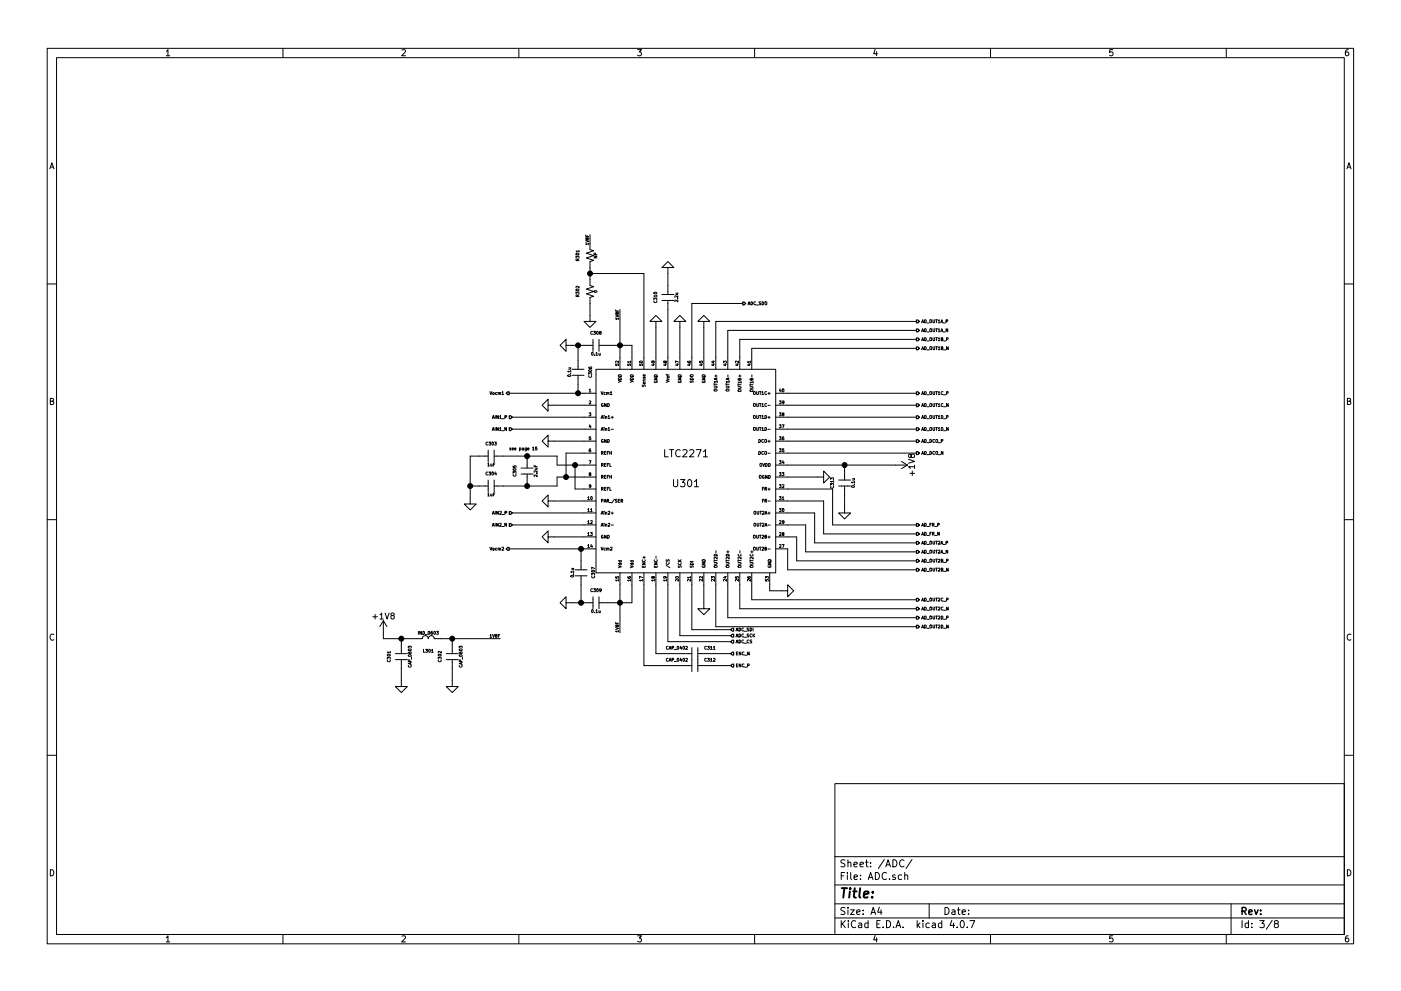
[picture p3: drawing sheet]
EESchema Schematic File Version 4
LIBS:adccore-cache
EELAYER 26 0
EELAYER END
$Descr A4 11693 8268
encoding utf-8
Sheet 3 8
Title ""
Date ""
Rev ""
Comp ""
Comment1 ""
Comment2 ""
Comment3 ""
Comment4 ""
$EndDescr
$Comp
L adccore-rescue:LTC2271 U301
U 1 1
P 5675 3925
F 0 "U301" H 5725 3825 60  0000 C CNN
F 1 "LTC2271" H 5725 4075 60  0000 C CNN
F 2 "QFN:QFN52_8x7mm" H 6075 3475 60  0001 C CNN
F 3 "" H 6075 3475 60  0001 C CNN
	1    5675 3925
	1    0    0    -1  
$EndComp
$Comp
L adccore-rescue:GND #PWR053
U 1 1
P 5875 5025
F 0 "#PWR053" H 5875 4775 50  0001 C CNN
F 1 "GND" H 5875 4875 50  0001 C CNN
F 2 "" H 5875 5025 50  0001 C CNN
F 3 "" H 5875 5025 50  0001 C CNN
	1    5875 5025
	1    0    0    -1  
$EndComp
$Comp
L adccore-rescue:GND #PWR054
U 1 1
P 4625 4475
F 0 "#PWR054" H 4625 4225 50  0001 C CNN
F 1 "GND" H 4625 4325 50  0001 C CNN
F 2 "" H 4625 4475 50  0001 C CNN
F 3 "" H 4625 4475 50  0001 C CNN
	1    4625 4475
	0    1    1    0   
$EndComp
$Comp
L adccore-rescue:GND #PWR055
U 1 1
P 4625 3375
F 0 "#PWR055" H 4625 3125 50  0001 C CNN
F 1 "GND" H 4625 3225 50  0001 C CNN
F 2 "" H 4625 3375 50  0001 C CNN
F 3 "" H 4625 3375 50  0001 C CNN
	1    4625 3375
	0    1    1    0   
$EndComp
$Comp
L adccore-rescue:GND #PWR056
U 1 1
P 4625 3675
F 0 "#PWR056" H 4625 3425 50  0001 C CNN
F 1 "GND" H 4625 3525 50  0001 C CNN
F 2 "" H 4625 3675 50  0001 C CNN
F 3 "" H 4625 3675 50  0001 C CNN
	1    4625 3675
	0    1    1    0   
$EndComp
$Comp
L adccore-rescue:GND #PWR057
U 1 1
P 6825 3975
F 0 "#PWR057" H 6825 3725 50  0001 C CNN
F 1 "GND" H 6825 3825 50  0001 C CNN
F 2 "" H 6825 3975 50  0001 C CNN
F 3 "" H 6825 3975 50  0001 C CNN
	1    6825 3975
	0    -1   -1   0   
$EndComp
Wire Wire Line
	6575 3975 6825 3975
Wire Wire Line
	4875 3375 4625 3375
Wire Wire Line
	4875 3675 4625 3675
Wire Wire Line
	4875 4475 4625 4475
Wire Wire Line
	5875 5025 5875 4875
$Comp
L adccore-rescue:GND #PWR058
U 1 1
P 5875 2725
F 0 "#PWR058" H 5875 2475 50  0001 C CNN
F 1 "GND" H 5875 2575 50  0001 C CNN
F 2 "" H 5875 2725 50  0001 C CNN
F 3 "" H 5875 2725 50  0001 C CNN
	1    5875 2725
	-1   0    0    1   
$EndComp
$Comp
L adccore-rescue:GND #PWR059
U 1 1
P 5475 2725
F 0 "#PWR059" H 5475 2475 50  0001 C CNN
F 1 "GND" H 5475 2575 50  0001 C CNN
F 2 "" H 5475 2725 50  0001 C CNN
F 3 "" H 5475 2725 50  0001 C CNN
	1    5475 2725
	-1   0    0    1   
$EndComp
Wire Wire Line
	5475 2725 5475 2975
Wire Wire Line
	5875 2725 5875 2975
$Comp
L adccore-rescue:CAP_0603 C308
U 1 1
P 4975 2875
F 0 "C308" H 4975 2775 25  0000 C CNN
F 1 "0.1u" H 4975 2950 25  0000 C CNN
F 2 "SM0402" H 4975 2975 60  0001 C CNN
F 3 "" H 4975 2875 60  0000 C CNN
	1    4975 2875
	-1   0    0    1   
$EndComp
Wire Wire Line
	5075 2875 5275 2875
Wire Wire Line
	5275 2875 5275 2975
Wire Wire Line
	5175 2575 5175 2975
Connection ~ 5175 2875
$Comp
L adccore-rescue:GND #PWR060
U 1 1
P 4775 2875
F 0 "#PWR060" H 4775 2625 50  0001 C CNN
F 1 "GND" H 4775 2725 50  0001 C CNN
F 2 "" H 4775 2875 50  0001 C CNN
F 3 "" H 4775 2875 50  0001 C CNN
	1    4775 2875
	0    1    1    0   
$EndComp
Wire Wire Line
	4775 2875 4875 2875
$Comp
L adccore-rescue:CAP_0603 C313
U 1 1
P 7050 4025
F 0 "C313" H 7050 3925 25  0000 C CNN
F 1 "0.1u" H 7050 4100 25  0000 C CNN
F 2 "SM0402" H 7050 4125 60  0001 C CNN
F 3 "" H 7050 4025 60  0000 C CNN
	1    7050 4025
	0    1    1    0   
$EndComp
$Comp
L adccore-rescue:GND #PWR061
U 1 1
P 7050 4225
F 0 "#PWR061" H 7050 3975 50  0001 C CNN
F 1 "GND" H 7050 4075 50  0001 C CNN
F 2 "" H 7050 4225 50  0001 C CNN
F 3 "" H 7050 4225 50  0001 C CNN
	1    7050 4225
	1    0    0    -1  
$EndComp
Wire Wire Line
	7050 4125 7050 4225
Wire Wire Line
	7050 3925 7050 3875
Wire Wire Line
	6575 3875 7475 3875
Connection ~ 7050 3875
$Comp
L adccore-rescue:GND #PWR062
U 1 1
P 5675 2725
F 0 "#PWR062" H 5675 2475 50  0001 C CNN
F 1 "GND" H 5675 2575 50  0001 C CNN
F 2 "" H 5675 2725 50  0001 C CNN
F 3 "" H 5675 2725 50  0001 C CNN
	1    5675 2725
	-1   0    0    1   
$EndComp
Wire Wire Line
	5675 2725 5675 2975
$Comp
L adccore-rescue:CAP_0603 C309
U 1 1
P 4975 5025
F 0 "C309" H 4975 4925 25  0000 C CNN
F 1 "0.1u" H 4975 5100 25  0000 C CNN
F 2 "SM0402" H 4975 5125 60  0001 C CNN
F 3 "" H 4975 5025 60  0000 C CNN
	1    4975 5025
	-1   0    0    1   
$EndComp
Wire Wire Line
	5175 4875 5175 5275
Wire Wire Line
	5075 5025 5275 5025
Wire Wire Line
	5275 5025 5275 4875
Connection ~ 5175 5025
$Comp
L adccore-rescue:GND #PWR063
U 1 1
P 4775 5025
F 0 "#PWR063" H 4775 4775 50  0001 C CNN
F 1 "GND" H 4775 4875 50  0001 C CNN
F 2 "" H 4775 5025 50  0001 C CNN
F 3 "" H 4775 5025 50  0001 C CNN
	1    4775 5025
	0    1    1    0   
$EndComp
Wire Wire Line
	4775 5025 4875 5025
$Comp
L adccore-rescue:CAP_0805 C310
U 1 1
P 5575 2475
F 0 "C310" H 5575 2375 25  0000 C CNN
F 1 "2.2u" H 5575 2550 25  0000 C CNN
F 2 "SM0805" H 5575 2575 60  0001 C CNN
F 3 "" H 5575 2475 60  0000 C CNN
	1    5575 2475
	0    1    1    0   
$EndComp
$Comp
L adccore-rescue:GND #PWR064
U 1 1
P 5575 2275
F 0 "#PWR064" H 5575 2025 50  0001 C CNN
F 1 "GND" H 5575 2125 50  0001 C CNN
F 2 "" H 5575 2275 50  0001 C CNN
F 3 "" H 5575 2275 50  0001 C CNN
	1    5575 2275
	-1   0    0    1   
$EndComp
Wire Wire Line
	5575 2275 5575 2375
Wire Wire Line
	5575 2575 5575 2975
Wire Wire Line
	6575 4075 6950 4075
Wire Wire Line
	6950 4075 6950 4375
Wire Wire Line
	6950 4375 7650 4375
Wire Wire Line
	6575 4175 6875 4175
Wire Wire Line
	6875 4175 6875 4450
Wire Wire Line
	6875 4450 7650 4450
Wire Wire Line
	6575 4275 6800 4275
Wire Wire Line
	6800 4275 6800 4525
Wire Wire Line
	6800 4525 7650 4525
Wire Wire Line
	6575 4375 6725 4375
Wire Wire Line
	6725 4375 6725 4600
Wire Wire Line
	6725 4600 7650 4600
Wire Wire Line
	6575 4475 6650 4475
Wire Wire Line
	6650 4475 6650 4675
Wire Wire Line
	6650 4675 7650 4675
Wire Wire Line
	6575 4575 6575 4750
Wire Wire Line
	6575 4750 7650 4750
Text HLabel 7650 4375 2    25   Output ~ 0
AD_FR_P
Text HLabel 7650 4450 2    25   Output ~ 0
AD_FR_N
Text HLabel 7650 4525 2    25   Output ~ 0
AD_OUT2A_P
Text HLabel 7650 4600 2    25   Output ~ 0
AD_OUT2A_N
Text HLabel 7650 4675 2    25   Output ~ 0
AD_OUT2B_P
Text HLabel 7650 4750 2    25   Output ~ 0
AD_OUT2B_N
Wire Wire Line
	6275 4875 6275 5000
Wire Wire Line
	6275 5000 7650 5000
Wire Wire Line
	6175 4875 6175 5075
Wire Wire Line
	6175 5075 7650 5075
Wire Wire Line
	6075 4875 6075 5150
Wire Wire Line
	6075 5150 7650 5150
Wire Wire Line
	5975 4875 5975 5225
Wire Wire Line
	5975 5225 7650 5225
Text HLabel 7650 5000 2    25   Output ~ 0
AD_OUT2C_P
Text HLabel 7650 5075 2    25   Output ~ 0
AD_OUT2C_N
Text HLabel 7650 5150 2    25   Output ~ 0
AD_OUT2D_P
Text HLabel 7650 5225 2    25   Output ~ 0
AD_OUT2D_N
Wire Wire Line
	6575 3775 7650 3775
Wire Wire Line
	6575 3675 7650 3675
Wire Wire Line
	6575 3575 7650 3575
Wire Wire Line
	6575 3475 7650 3475
Wire Wire Line
	6575 3375 7650 3375
Wire Wire Line
	6575 3275 7650 3275
Wire Wire Line
	6275 2975 6275 2900
Wire Wire Line
	6275 2900 7650 2900
Wire Wire Line
	6175 2975 6175 2825
Wire Wire Line
	6175 2825 7650 2825
Wire Wire Line
	6075 2975 6075 2750
Wire Wire Line
	6075 2750 7650 2750
Wire Wire Line
	5975 2975 5975 2675
Wire Wire Line
	5975 2675 7650 2675
Text HLabel 7650 2675 2    25   Output ~ 0
AD_OUT1A_P
Text HLabel 7650 2750 2    25   Output ~ 0
AD_OUT1A_N
Text HLabel 7650 2825 2    25   Output ~ 0
AD_OUT1B_P
Text HLabel 7650 2900 2    25   Output ~ 0
AD_OUT1B_N
Text HLabel 7650 3275 2    25   Output ~ 0
AD_OUT1C_P
Text HLabel 7650 3375 2    25   Output ~ 0
AD_OUT1C_N
Text HLabel 7650 3475 2    25   Output ~ 0
AD_OUT1D_P
Text HLabel 7650 3575 2    25   Output ~ 0
AD_OUT1D_N
Text HLabel 7650 3675 2    25   Output ~ 0
AD_DCO_P
Text HLabel 7650 3775 2    25   Output ~ 0
AD_DCO_N
Text HLabel 4250 3275 0    25   Output ~ 0
Vocm1
Wire Wire Line
	4250 3275 4875 3275
$Comp
L adccore-rescue:CAP_0603 C306
U 1 1
P 4825 3100
F 0 "C306" H 4825 3000 25  0000 C CNN
F 1 "0.1u" H 4825 3175 25  0000 C CNN
F 2 "SM0402" H 4825 3200 60  0001 C CNN
F 3 "" H 4825 3100 60  0000 C CNN
	1    4825 3100
	0    -1   -1   0   
$EndComp
Wire Wire Line
	4825 3000 4825 2875
Connection ~ 4825 2875
Wire Wire Line
	4825 3200 4825 3275
Connection ~ 4825 3275
Text HLabel 4275 3475 0    25   Input ~ 0
AIN1_P
Wire Wire Line
	4875 3475 4275 3475
Text HLabel 4275 3575 0    25   Input ~ 0
AIN1_N
Wire Wire Line
	4275 3575 4875 3575
Text HLabel 4275 4275 0    25   Input ~ 0
AIN2_P
Wire Wire Line
	4875 4275 4275 4275
Text HLabel 4275 4375 0    25   Input ~ 0
AIN2_N
Wire Wire Line
	4275 4375 4875 4375
$Comp
L adccore-rescue:+1V8 #PWR065
U 1 1
P 7475 3875
F 0 "#PWR065" H 7475 3725 50  0001 C CNN
F 1 "+1V8" H 7475 4015 50  0000 C CNN
F 2 "" H 7475 3875 50  0001 C CNN
F 3 "" H 7475 3875 50  0001 C CNN
	1    7475 3875
	0    1    1    0   
$EndComp
Text HLabel 4250 4575 0    25   Output ~ 0
Vocm2
Wire Wire Line
	4250 4575 4875 4575
$Comp
L adccore-rescue:CAP_0603 C307
U 1 1
P 4850 4775
F 0 "C307" H 4850 4675 25  0000 C CNN
F 1 "0.1u" H 4850 4850 25  0000 C CNN
F 2 "SM0402" H 4850 4875 60  0001 C CNN
F 3 "" H 4850 4775 60  0000 C CNN
	1    4850 4775
	0    -1   -1   0   
$EndComp
Wire Wire Line
	4850 4875 4850 5025
Connection ~ 4850 5025
Wire Wire Line
	4850 4675 4850 4575
Connection ~ 4850 4575
$Comp
L adccore-rescue:GND #PWR066
U 1 1
P 4625 4175
F 0 "#PWR066" H 4625 3925 50  0001 C CNN
F 1 "GND" H 4625 4025 50  0001 C CNN
F 2 "" H 4625 4175 50  0001 C CNN
F 3 "" H 4625 4175 50  0001 C CNN
	1    4625 4175
	0    1    1    0   
$EndComp
Wire Wire Line
	4875 4175 4625 4175
Text HLabel 6100 5450 2    25   Input ~ 0
ENC_N
Text HLabel 6100 5550 2    25   Input ~ 0
ENC_P
Wire Wire Line
	5475 4875 5475 5450
Wire Wire Line
	5375 4875 5375 5550
$Comp
L adccore-rescue:RES_0402 R302
U 1 1
P 4925 2425
F 0 "R302" H 4925 2325 25  0000 C CNN
F 1 "0" H 4925 2475 25  0000 C CNN
F 2 "SM0402" H 4925 2425 60  0001 C CNN
F 3 "" H 4925 2425 60  0000 C CNN
	1    4925 2425
	0    1    1    0   
$EndComp
$Comp
L adccore-rescue:RES_0402 R301
U 1 1
P 4925 2125
F 0 "R301" H 4925 2025 25  0000 C CNN
F 1 "NP" H 4925 2175 25  0000 C CNN
F 2 "SM0402" H 4925 2125 60  0001 C CNN
F 3 "" H 4925 2125 60  0000 C CNN
	1    4925 2125
	0    1    1    0   
$EndComp
$Comp
L adccore-rescue:GND #PWR067
U 1 1
P 4925 2625
F 0 "#PWR067" H 4925 2375 50  0001 C CNN
F 1 "GND" H 4925 2475 50  0001 C CNN
F 2 "" H 4925 2625 50  0001 C CNN
F 3 "" H 4925 2625 50  0001 C CNN
	1    4925 2625
	1    0    0    -1  
$EndComp
Wire Wire Line
	4925 2525 4925 2625
Wire Wire Line
	4925 2325 4925 2225
Wire Wire Line
	4925 2275 5375 2275
Wire Wire Line
	5375 2275 5375 2975
Connection ~ 4925 2275
Wire Wire Line
	4925 1950 4925 2025
$Comp
L adccore-rescue:+1V8 #PWR068
U 1 1
P 3200 5275
F 0 "#PWR068" H 3200 5125 50  0001 C CNN
F 1 "+1V8" H 3200 5415 50  0000 C CNN
F 2 "" H 3200 5275 50  0001 C CNN
F 3 "" H 3200 5275 50  0001 C CNN
	1    3200 5275
	1    0    0    -1  
$EndComp
$Comp
L adccore-rescue:CAP_0402 C305
U 1 1
P 4400 3925
F 0 "C305" H 4400 3825 25  0000 C CNN
F 1 "2.2uF" H 4400 4000 25  0000 C CNN
F 2 "SM0402" H 4400 4025 60  0001 C CNN
F 3 "" H 4400 3925 60  0000 C CNN
	1    4400 3925
	0    1    1    0   
$EndComp
$Comp
L adccore-rescue:CAP_0402 C303
U 1 1
P 4100 3800
F 0 "C303" H 4100 3700 25  0000 C CNN
F 1 "1uF" H 4100 3875 25  0000 C CNN
F 2 "SM0402" H 4100 3900 60  0001 C CNN
F 3 "" H 4100 3800 60  0000 C CNN
	1    4100 3800
	-1   0    0    1   
$EndComp
$Comp
L adccore-rescue:CAP_0402 C304
U 1 1
P 4100 4050
F 0 "C304" H 4100 3950 25  0000 C CNN
F 1 "1uF" H 4100 4125 25  0000 C CNN
F 2 "SM0402" H 4100 4150 60  0001 C CNN
F 3 "" H 4100 4050 60  0000 C CNN
	1    4100 4050
	-1   0    0    1   
$EndComp
Wire Wire Line
	4200 3800 4650 3800
Wire Wire Line
	4400 3800 4400 3825
Wire Wire Line
	4200 4050 4650 4050
Wire Wire Line
	4400 4050 4400 4025
Wire Wire Line
	4650 3800 4650 3875
Wire Wire Line
	4650 3875 4875 3875
Connection ~ 4400 3800
Wire Wire Line
	4875 3975 4650 3975
Wire Wire Line
	4650 3975 4650 4050
Connection ~ 4400 4050
Wire Wire Line
	4875 4075 4800 4075
Wire Wire Line
	4800 4075 4800 3875
Connection ~ 4800 3875
Wire Wire Line
	4875 3775 4725 3775
Wire Wire Line
	4725 3775 4725 3975
Connection ~ 4725 3975
$Comp
L adccore-rescue:GND #PWR069
U 1 1
P 3925 4150
F 0 "#PWR069" H 3925 3900 50  0001 C CNN
F 1 "GND" H 3925 4000 50  0001 C CNN
F 2 "" H 3925 4150 50  0001 C CNN
F 3 "" H 3925 4150 50  0001 C CNN
	1    3925 4150
	1    0    0    -1  
$EndComp
Wire Wire Line
	3925 4150 3925 3800
Wire Wire Line
	3925 3800 4000 3800
Wire Wire Line
	4000 4050 3925 4050
Connection ~ 3925 4050
Text Notes 4250 3750 0    25   ~ 0
see page 15
$Comp
L adccore-rescue:IND_0603 L301
U 1 1
P 3575 5325
F 0 "L301" H 3575 5225 25  0000 C CNN
F 1 "IND_0603" H 3575 5375 25  0000 C CNN
F 2 "SM0603" H 3575 5325 60  0001 C CNN
F 3 "" H 3575 5325 60  0000 C CNN
	1    3575 5325
	1    0    0    -1  
$EndComp
Wire Wire Line
	3200 5275 3200 5325
Wire Wire Line
	3200 5325 3475 5325
$Comp
L adccore-rescue:CAP_0603 C302
U 1 1
P 3775 5475
F 0 "C302" H 3775 5375 25  0000 C CNN
F 1 "CAP_0603" H 3775 5550 25  0000 C CNN
F 2 "SM0603" H 3775 5575 60  0001 C CNN
F 3 "" H 3775 5475 60  0000 C CNN
	1    3775 5475
	0    1    1    0   
$EndComp
$Comp
L adccore-rescue:GND #PWR070
U 1 1
P 3775 5675
F 0 "#PWR070" H 3775 5425 50  0001 C CNN
F 1 "GND" H 3775 5525 50  0001 C CNN
F 2 "" H 3775 5675 50  0001 C CNN
F 3 "" H 3775 5675 50  0001 C CNN
	1    3775 5675
	1    0    0    -1  
$EndComp
Wire Wire Line
	3775 5575 3775 5675
Wire Wire Line
	3675 5325 4175 5325
Wire Wire Line
	3775 5325 3775 5375
Connection ~ 3775 5325
Text Label 4175 5325 2    25   ~ 0
1V8F
Text Label 5175 5275 1    25   ~ 0
1V8F
Text Label 5175 2575 3    25   ~ 0
1V8F
Text Label 4925 1950 3    25   ~ 0
1V8F
Text HLabel 6200 2525 2    25   Output ~ 0
ADC_SDO
Wire Wire Line
	5775 2975 5775 2525
Wire Wire Line
	5775 2525 6200 2525
Text HLabel 6100 5350 2    25   Input ~ 0
ADC_CS
Text HLabel 6100 5300 2    25   Input ~ 0
ADC_SCK
Text HLabel 6100 5250 2    25   Input ~ 0
ADC_SDI
Wire Wire Line
	6100 5250 5775 5250
Wire Wire Line
	5775 5250 5775 4875
Wire Wire Line
	5675 4875 5675 5300
Wire Wire Line
	5675 5300 6100 5300
Wire Wire Line
	6100 5350 5575 5350
Wire Wire Line
	5575 5350 5575 4875
$Comp
L adccore-rescue:CAP_0402 C311
U 1 1
P 5800 5450
F 0 "C311" H 5925 5500 25  0000 C CNN
F 1 "CAP_0402" H 5650 5500 25  0000 C CNN
F 2 "SM0402" H 5800 5550 60  0001 C CNN
F 3 "" H 5800 5450 60  0000 C CNN
	1    5800 5450
	1    0    0    -1  
$EndComp
Wire Wire Line
	5475 5450 5700 5450
Wire Wire Line
	5900 5450 6100 5450
$Comp
L adccore-rescue:CAP_0402 C312
U 1 1
P 5800 5550
F 0 "C312" H 5925 5600 25  0000 C CNN
F 1 "CAP_0402" H 5650 5600 25  0000 C CNN
F 2 "SM0402" H 5800 5650 60  0001 C CNN
F 3 "" H 5800 5550 60  0000 C CNN
	1    5800 5550
	1    0    0    -1  
$EndComp
Wire Wire Line
	5900 5550 6100 5550
Wire Wire Line
	5375 5550 5700 5550
$Comp
L adccore-rescue:CAP_0603 C301
U 1 1
P 3350 5475
F 0 "C301" H 3350 5375 25  0000 C CNN
F 1 "CAP_0603" H 3350 5550 25  0000 C CNN
F 2 "SM0603" H 3350 5575 60  0001 C CNN
F 3 "" H 3350 5475 60  0000 C CNN
	1    3350 5475
	0    1    1    0   
$EndComp
$Comp
L adccore-rescue:GND #PWR071
U 1 1
P 3350 5675
F 0 "#PWR071" H 3350 5425 50  0001 C CNN
F 1 "GND" H 3350 5525 50  0001 C CNN
F 2 "" H 3350 5675 50  0001 C CNN
F 3 "" H 3350 5675 50  0001 C CNN
	1    3350 5675
	1    0    0    -1  
$EndComp
Wire Wire Line
	3350 5575 3350 5675
Wire Wire Line
	3350 5375 3350 5325
Connection ~ 3350 5325
$Comp
L adccore-rescue:GND #PWR072
U 1 1
P 6525 4925
F 0 "#PWR072" H 6525 4675 50  0001 C CNN
F 1 "GND" H 6525 4775 50  0001 C CNN
F 2 "" H 6525 4925 50  0001 C CNN
F 3 "" H 6525 4925 50  0001 C CNN
	1    6525 4925
	0    -1   -1   0   
$EndComp
Wire Wire Line
	6525 4925 6425 4925
Wire Wire Line
	6425 4925 6425 4875
$EndSCHEMATC
